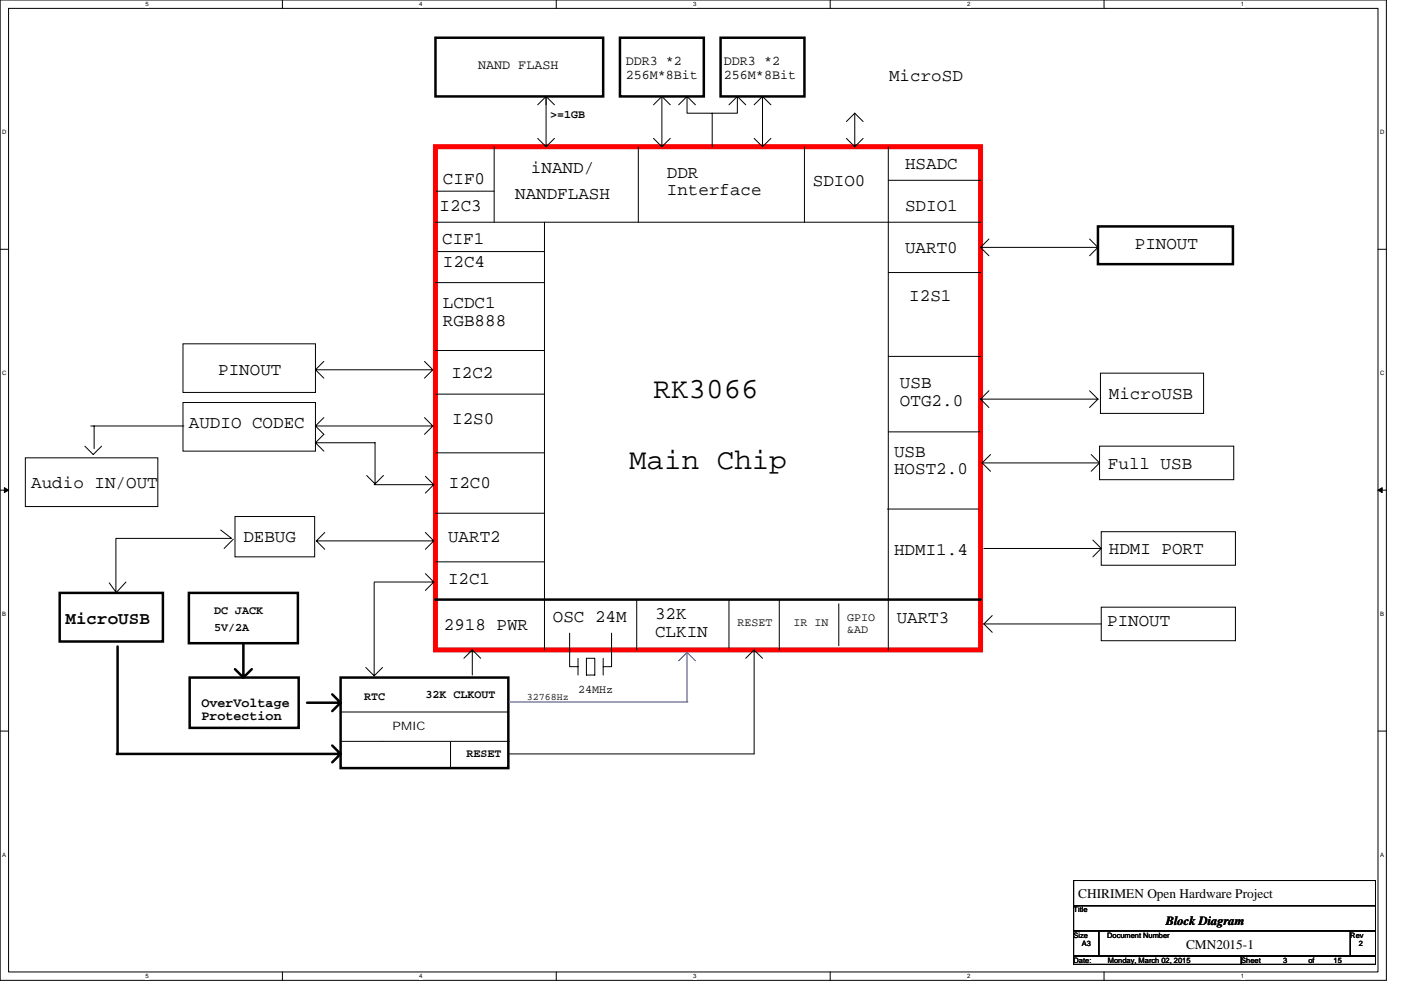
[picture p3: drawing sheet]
<svg xmlns="http://www.w3.org/2000/svg" width="297mm" height="210mm" viewBox="0 0 297 210" stroke-linecap="round" stroke-linejoin="round" font-family="sans-serif">
<path d="M0 0h293.9v207.9h-293.9zM1.8 1.8h290.4v204.3h-290.4z" fill="none" stroke="#000" stroke-width=".21"/>
<g fill="#fff">
<path d="M30.8 .2h.7v1.4h-.7z"/>
<path d="M30.8 206.3h.7v1.4h-.7z"/>
</g>
<path d="M59.9 0v1.8M59.9 206.1v1.8" fill="none" stroke="#000" stroke-width=".21"/>
<g fill="#fff">
<path d="M88.9 .2h.7v1.4h-.7z"/>
<path d="M88.9 206.3h.7v1.4h-.7z"/>
</g>
<path d="M117.9 0v1.8M117.9 206.1v1.8" fill="none" stroke="#000" stroke-width=".21"/>
<g fill="#fff">
<path d="M147 .2h.7v1.4h-.7z"/>
<path d="M147 206.3h.7v1.4h-.7z"/>
</g>
<path d="M176 0v1.8M176 206.1v1.8" fill="none" stroke="#000" stroke-width=".21"/>
<g fill="#fff">
<path d="M205 .2h.7v1.4h-.7z"/>
<path d="M205 206.3h.7v1.4h-.7z"/>
</g>
<path d="M234.1 0v1.8M234.1 206.1v1.8" fill="none" stroke="#000" stroke-width=".21"/>
<g fill="#fff">
<path d="M263.1 .2h.7v1.4h-.7z"/>
<path d="M263.1 206.3h.7v1.4h-.7z"/>
<path d="M.5 27.3h.9v1.4h-.9z"/>
<path d="M292.6 27.3h.9v1.4h-.9z"/>
<path d="M.5 78.4h.9v1.4h-.9z"/>
<path d="M292.6 78.4h.9v1.4h-.9z"/>
</g>
<path d="M0 52.9h1.8M292.2 52.9h1.7" fill="none" stroke="#000" stroke-width=".21"/>
<g fill="#fff">
<path d="M.5 129.5h.8v1.4h-.8z"/>
<path d="M292.6 129.5h.9v1.4h-.9z"/>
</g>
<path d="M0 103.9h1.8M292.2 103.9h1.7" fill="none" stroke="#000" stroke-width=".21"/>
<path d="M.9 103.4l.9 .5-.9 .5zM292.2 103.9l.8-.5v1z" fill="#000" stroke="#000" stroke-width=".21"/>
<g fill="#fff">
<path d="M.5 180.5h.8v1.4h-.8z"/>
<path d="M292.6 180.5h.9v1.4h-.9z"/>
</g>
<g fill="none" stroke="#000" stroke-width=".21">
<path d="M104.8 31.1v16M114 29.3l1.8 1.8M115.8 20.4l-1.8 1.8M115.8 20.4l1.8 1.8M115.8 20.4v10.7M117.6 29.3l-1.8 1.8M135.3 31.1v16M138.6 29.3l1.7 1.8M140.3 20.4v10.7M140.3 20.4l-1.7 1.8M140.3 20.4l1.8 1.8M142.1 29.3l-1.8 1.8"/>
<path d="M143.9 22.2l1.8-1.8v3.6h5.3M145.7 20.4l1.7 1.8M156.3 20.4v3.6h-5.3v7.1M156.3 20.4l-1.7 1.8M156.3 20.4l1.8 1.8M159.9 29.3l1.8 1.8M161.7 20.4v10.7M161.7 20.4l-1.8 1.8M161.7 20.4l1.7 1.8M163.4 29.3l-1.7 1.8M170.6 31.1v16M179.4 29.3l1.8 1.8"/>
<path d="M181.2 24v7.1M181.2 24l-1.8 1.8M181.2 24l1.8 1.8M183 29.3l-1.8 1.8M188.3 31.1v106.7M188.3 38.2h19.6M92.3 59.9h23.1M92.3 47.1h115.6M92.5 40.5h12.3M92.7 53.3h22.7M115.4 47.1v90.7M188.3 57.8h19.6"/>
<path d="M207.9 52.5l1.8 1.7M207.9 52.5h24.9M209.7 50.7l-1.8 1.8M231 50.7l1.8 1.8M232.8 52.5l-1.8 1.7M38.8 72.9h28.1v10.3h-28.1zM66.9 78.4l1.8 1.8M66.9 78.4h24.9M68.7 76.6l-1.8 1.8M90 76.6l1.8 1.8M91.8 78.4l-1.8 1.8M92.3 74.3h23.1"/>
<path d="M188.3 75.6h19.6M233.3 79.1h21.9v8.6h-21.9zM5.4 97.1h28.1v10.3h-28.1zM18 94.6l1.8 1.8 1.7-1.8M19.2 90.3h19.8M20 90.3v4.8M38.8 85.3h28.1v10.4h-28.1zM66.9 90.3l1.8 1.8-1.8 1.8M66.9 90.3h24.9M66.9 93.9l1.8 1.8M66.9 93.9h12.6v8.7M68.7 88.5l-1.8 1.8"/>
<path d="M90 88.5l1.8 1.8M91.8 90.3l-1.8 1.8M92.3 96h23.1M92.3 83.6h23.1M188.3 91.6h19.6M207.9 84.6l1.8 1.8M207.9 84.6h24.9M208.2 98.1l1.8 1.8M208.2 98.1h24.9M209.7 82.8l-1.8 1.8M210 96.4l-1.8 1.7M231 82.8l1.8 1.8"/>
<path d="M231.3 96.4l1.8 1.7M232.8 84.6l-1.8 1.8M233.1 94.6h28.5v7.1h-28.5zM233.1 98.1l-1.8 1.8M46.8 112.4l2.3 1.8M48.9 114.2h-24.3v11.3l-1.4-1.9M49.5 114.3l-2 2M49.8 109.5h16.9v8.6h-16.9zM67.1 114.7l1.8 1.8M67.1 114.7h24.9M68.9 112.9l-1.8 1.8M77.7 100.8l1.8 1.8"/>
<path d="M79.3 102.8h12.7M81.3 100.8l-1.8 1.8M90.2 101l1.8 1.8M90.2 112.9l1.8 1.8M92 102.8l-1.8 1.7M92 114.7l-1.8 1.8M92.3 119.1h23.1M92.3 108.8h23.1M188.1 107.9h19.4M208.6 116.3h24.9M231.7 114.5l1.8 1.8M233.5 112.7h28.4v7.1h-28.4z"/>
<path d="M233.5 116.3l-1.8 1.8M26.7 123.4l-1.9 2.1M79.3 123.4h12.7M79.3 123.6v19.7M90.2 121.6l1.8 1.8M92 123.4l-1.8 1.8M98.4 139.6l1.7-1.8 1.8 1.8M100.1 137.8v5.3M120.8 134.2v7.2h1.8M122.6 139.6v3.5M124.3 139.6h1.8v3.5h-1.8zM127.9 139.6v3.5"/>
<path d="M129.7 134.2v7.2h-1.8M135 127.1v10.7M154.6 127.1v10.7M158.1 139.6l1.8-1.8 1.8 1.8M159.9 137.8v22.1h-51.9M165.2 127.1v10.7M177.8 128v8.9M208.6 132.3l1.8 1.8M208.6 132.3h24.9M210.4 130.5l-1.8 1.8M233.5 128.7h28.4v7.1h-28.4zM0 155h1.8"/>
<path d="M24.8 159.7v.3M72.2 151h35.4M72.2 157.2h35.8M77.6 141.5l1.7 1.8M81.1 141.5l-1.8 1.8M95.5 157.4v5.5M292.2 155h1.7M227.6 186.7h64v5.3h-64zM227.6 192h64v5.4h-64zM227.6 197.4h5.4v5.3h-5.4zM233 197.4h53.3v5.3h-53.3zM286.3 197.4h5.3v5.3h-5.3z"/>
<path d="M227.6 202.7h35.6v1.8h-35.6zM263.2 202.7h28.4v1.8h-28.4z"/>
</g>
<path d="M92.3 31.1h115.6v106.7h-115.6z" fill="none" stroke="#f00" stroke-width="1.1"/>
<g fill="none" stroke="#000" stroke-width=".53">
<path d="M92.3 8h35.6v12.4h-35.6zM131.4 8h17.8v12.4h-17.8zM152.8 8h17.8v12.4h-17.8zM232.8 48h28.6v8h-28.6zM12.7 125.7h21.8v10.3h-21.8zM24.9 137.1v22.8M40 125.7h23.2v10.7h-23.2zM51.6 136.5v7.2l1.8-1.8M92.3 127.1h115.6M40.2 143.7h23.1v10.6h-23.1zM49.8 141.9l1.8 1.8M70.4 147.2l1.8 1.8h-7.1"/>
<path d="M70.4 158.1l1.8 1.8h-47.4M72.2 143.7h35.6v19.2h-35.6zM72.2 149l-1.8 1.8M72.2 159.9l-1.8 1.7"/>
</g>
<path d="M145.7 138.3v10.5M108 148.8h37.8M143.9 140.1l1.8-1.8 1.7 1.8" fill="none" stroke="#00f" stroke-width=".21"/>
<g font-size="6.2">
<text x="138.6" y="84.3">RK3066</text>
<text x="133.4" y="99.4">Main Chip</text>
</g>
<g font-size="3.7">
<text x="188.5" y="17.2">MicroSD</text>
<text x="191.9" y="35.9">HSADC</text>
<text x="93.9" y="39.1">CIF0</text>
<text x="112.6" y="36.7">iNAND/</text>
<text x="141.4" y="37.6">DDR</text>
<text x="141.4" y="41.4">Interface</text>
<text x="172.3" y="39.4">SDIO0</text>
<text x="93.2" y="44.8">I2C3</text>
<text x="109.2" y="42.3">NANDFLASH</text>
<text x="191.9" y="44.7">SDIO1</text>
<text x="93.7" y="51.7">CIF1</text>
<text x="191.9" y="53.6">UART0</text>
<text x="240.6" y="52.7">PINOUT</text>
<text x="93.9" y="56.7">I2C4</text>
<text x="93.9" y="65.4">LCDC1</text>
<text x="192.8" y="63.8">I2S1</text>
<text x="93.9" y="69.1">RGB888</text>
<text x="46.3" y="79.4">PINOUT</text>
<text x="95.7" y="80.1">I2C2</text>
<text x="190.8" y="82.3">USB</text>
<text x="95.9" y="89.9">I2S0</text>
<text x="190.8" y="86">OTG2.0</text>
<text x="235.1" y="84.6">MicroUSB</text>
<text x="40" y="90.8">AUDIO CODEC</text>
<text x="189.6" y="96.8">USB</text>
<text x="189.6" y="100.6">HOST2.0</text>
<text x="234.9" y="99.3">Full USB</text>
<text x="6.6" y="103.4">Audio IN/OUT</text>
<text x="95.2" y="103.4">I2C0</text>
<text x="51.6" y="115">DEBUG</text>
<text x="95" y="115">UART2</text>
<text x="189.6" y="117.6">HDMI1.4</text>
<text x="235.1" y="117.5">HDMI PORT</text>
<text x="95" y="123.9">I2C1</text>
<text x="117.2" y="131.9">OSC 24M</text>
<text x="138.9" y="131.3">32K</text>
<text x="13.9" y="132.2">MicroUSB</text>
<text x="94.1" y="133.6">2918 PWR</text>
<text x="138.9" y="135.1">CLKIN</text>
<text x="190.1" y="132">UART3</text>
<text x="234.7" y="132.8">PINOUT</text>
</g>
<g font-size="2.8">
<text x="101.4" y="14.7">NAND FLASH</text>
<text x="132.7" y="13.8">DDR3 *2</text>
<text x="132.7" y="16.7">256M*8Bit</text>
<text x="153.5" y="13.8">DDR3 *2</text>
<text x="153.5" y="16.7">256M*8Bit</text>
<text x="42.7" y="149.9">OverVoltage</text>
<text x="42.7" y="152.8">Protection</text>
<text x="228.6" y="190.5">CHIRIMEN Open Hardware Project</text>
<text x="251.5" y="201.1">CMN2015-1</text>
</g>
<text font-size="2.6" x="247.2" y="196.2">Block Diagram</text>
<g font-size="2.5">
<text x="116.7" y="25">&gt;=1GB</text>
<text x="45.4" y="130.3">DC JACK</text>
<text x="179.6" y="131.8">GPIO</text>
<text x="45.4" y="133.8">5V/2A</text>
<text x="156.3" y="132.7">RESET</text>
<text x="168.2" y="132.7">IR IN</text>
<text x="179.6" y="134.2">&amp;AD</text>
<text x="77.2" y="148.4">RTC</text>
<text x="90.2" y="148.1">32K CLKOUT</text>
<text x="122.6" y="146.9">24MHz</text>
<text x="83.2" y="154.7">PMIC</text>
<text x="98.9" y="160.5">RESET</text>
</g>
<text font-size="2.1" x="111.7" y="148.4">32768Hz</text>
<g font-size="1.6">
<text x="227.6" y="193.4">Title</text>
<text x="227.6" y="198.8">Size</text>
<text x="229.4" y="200.6">A3</text>
<text x="234.7" y="198.8">Document Number</text>
<text x="286.3" y="198.8">Rev</text>
<text x="288.1" y="200.6">2</text>
<text x="227.6" y="204.1">Date:</text>
<text x="234.9" y="204.1">Monday, March 02, 2015</text>
<text x="263.2" y="204.1">Sheet</text>
<text x="272.1" y="204.1">3</text>
<text x="277.4" y="204.1">of</text>
<text x="282.7" y="204.1">15</text>
</g>
<g font-size="1.3">
<text x="30.8" y="1.3">5</text>
<text x="88.9" y="1.3">4</text>
<text x="147" y="1.3">3</text>
<text x="205" y="1.3">2</text>
<text x="263.1" y="1.3">1</text>
<text x=".5" y="28.4">D</text>
<text x="292.6" y="28.4">D</text>
<text x=".5" y="79.5">C</text>
<text x="292.6" y="79.5">C</text>
<text x=".5" y="130.6">B</text>
<text x="292.6" y="130.6">B</text>
<text x=".5" y="181.7">A</text>
<text x="292.6" y="181.7">A</text>
<text x="30.8" y="207.4">5</text>
<text x="88.9" y="207.4">4</text>
<text x="147" y="207.4">3</text>
<text x="205" y="207.4">2</text>
<text x="263.1" y="207.4">1</text>
</g>
</svg>
